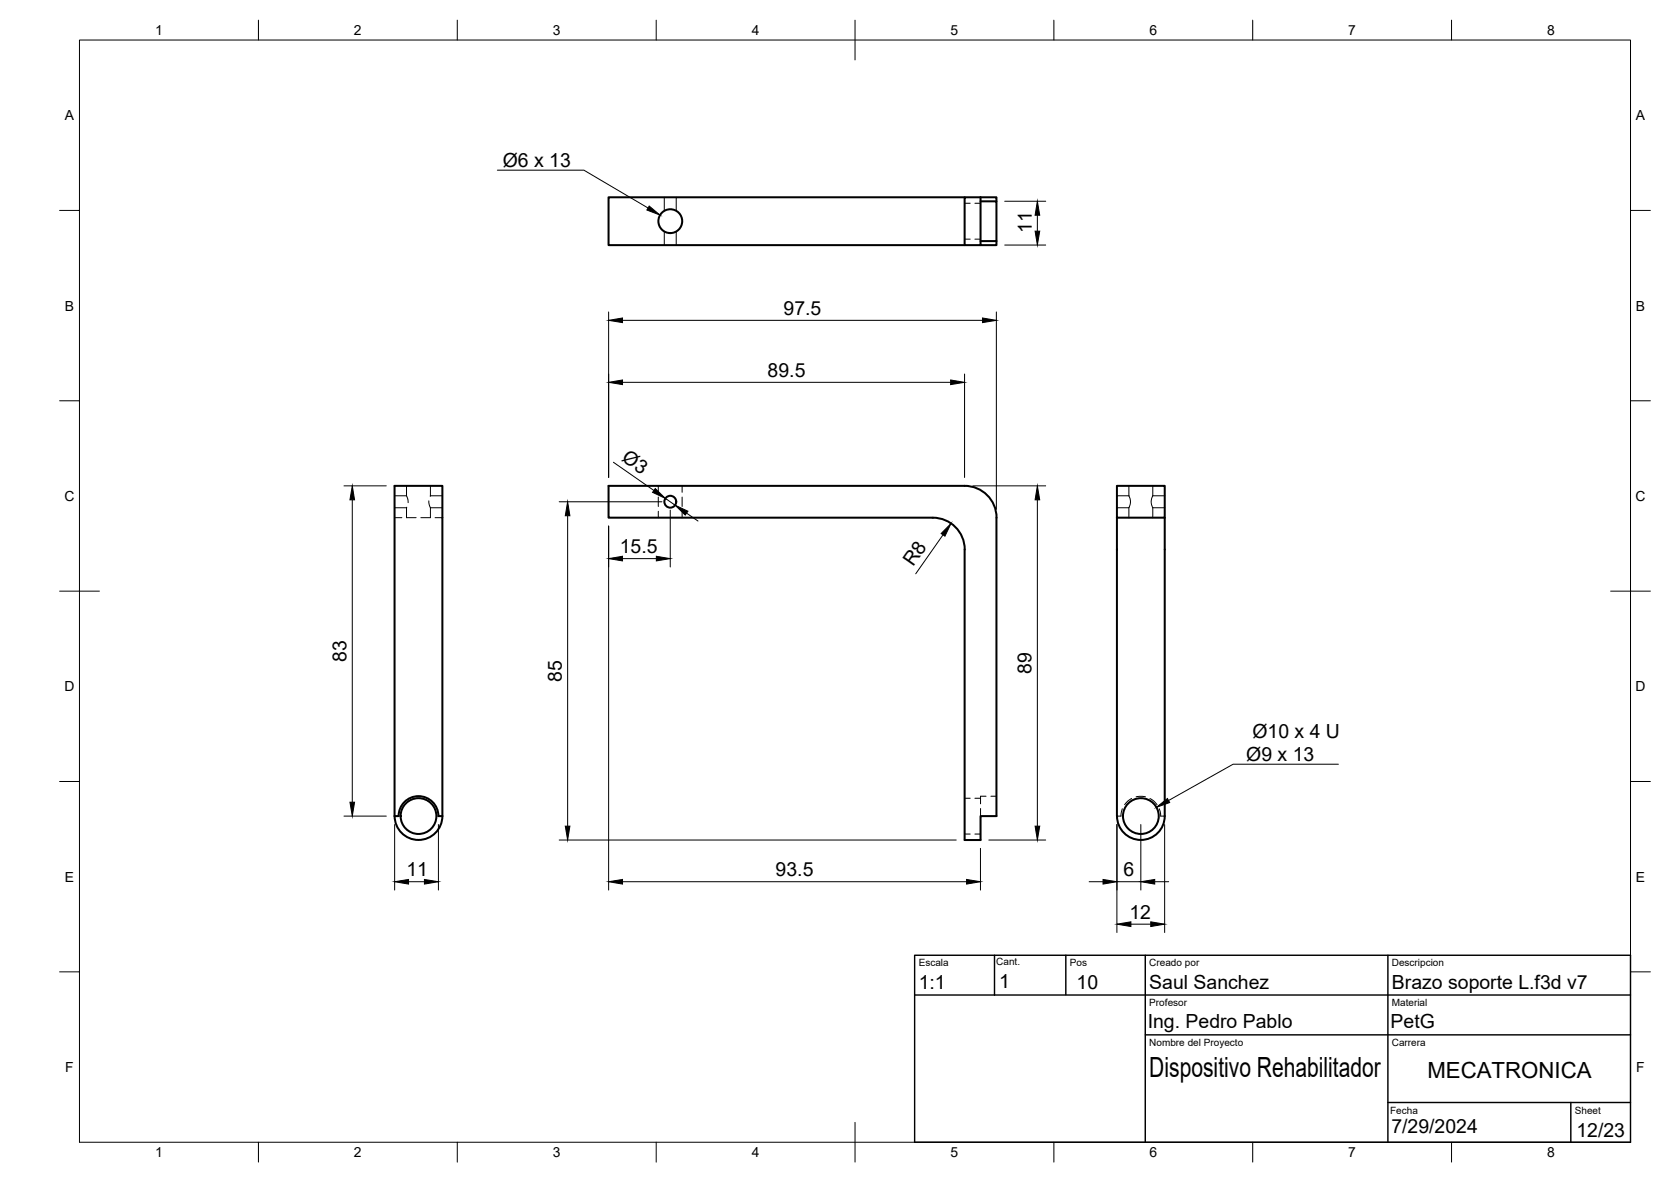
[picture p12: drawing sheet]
<svg xmlns="http://www.w3.org/2000/svg" width="420mm" height="297mm" viewBox="0 0 420 297" stroke-linecap="round" stroke-linejoin="round" font-family="sans-serif">
<!-- layer: Visible -->
<g fill="none" stroke="#000" stroke-width=".51">
<path d="M242.5 49.6h-89.5v12h89.5M246.5 50.6h4v10h-4M246.5 49.6h4v1M246.5 49.6v12h4v-1M246.5 49.6h-4v12h4M250.6 130.1a8 8 0 0 0-8.1-8h-89.5v8h81.6a8 8 0 0 1 7.9 8v73h4v-6h4v-75M280.8 122.1h12.1v8h-12.1zM280.8 130.1v75M292.9 130.1v75M99.2 205.1a6 6 0 0 0 6 6 6 6 0 0 0 6-6M100.2 205.1h-1v-83h12v83h-1M100.2 205.1a5 5 0 0 1 5-5 5 5 0 0 1 5 5"/>
<path d="M280.9 205.1a6 6 0 0 0 6 6 6 6 0 0 0 6-6"/>
<circle cx="168.5" cy="55.6" r="3"/>
<circle cx="168.5" cy="126.1" r="1.49"/>
<circle cx="105.2" cy="205.1" r="4.5"/>
<circle cx="286.9" cy="205.1" r="4.5"/>
</g>
<!-- layer: Hidden -->
<g fill="none" stroke="#000" stroke-width=".25">
<path d="M167 49.6v3.4M167 58.2v3.4M170 49.6v3.4M170 58.2v3.4M242.5 51.1h1.4M245.1 51.1h1.4M242.5 60.1h1.4M245.1 60.1h1.4M99.2 127.6h3M99.2 124.6h3M99.2 130.1h1.8M102.2 124.6l.3 .8 .1 .9"/>
<path d="M102.2 127.6v2.5h2.4M102.2 122.1v2.5M102.3 127.5l-.1 .1M105.8 130.1h2.4M107.8 125.9l.1 .9 .3 .8M108.2 124.6v.1M108.2 127.6h3M108.2 124.6h3M108.2 122.1v2.5M108.2 127.6v2.5M109.4 130.1h1.8M165.5 122.1v1.6"/>
<path d="M165.5 124.9v2.4M165.5 128.5v1.6M171.5 122.1v1.6M171.5 124.9v2.4M171.5 128.5v1.6M280.8 127.6h3M280.8 124.6h3M283.8 124.6l.4 1.3v.9l-.4 .8M283.8 122.1v2.5M283.8 127.6v2.5M289.9 124.6l-.4 1.3v.9l.4 .8M289.9 122.1v2.5"/>
<path d="M289.9 127.6v2.5M289.9 127.6h3M289.9 124.6h3M242.5 209.6h1.4M242.5 200.6h1.4M245.1 209.6h1.4M245.1 200.6h1.4M246.5 203.2v1.9M247.9 200.1h-1.4v1.9M249.2 200.1h1.3M282.2 203.2l-.3 1.9h-1.1M284.5 200.7l-.8 .5-.9 1"/>
<path d="M285.7 200.2l.8-.1 1.5 .1M289.1 200.7l.9 .5 .9 1M291.5 203.2l.3 1.9h1.1"/>
</g>
<!-- layer: BORDER -->
<g fill="none" stroke="#000" stroke-width=".25">
<path d="M20 10.1h390v276.9h-390zM65 5.1v5M115 5.1v5M165 5.1v5M215 5.1v10M265 5.1v5M315 5.1v5M365 5.1v5M15 52.9h5M410 52.9h5M15 100.7h5M410 100.7h5"/>
<path d="M15 148.6h10M405 148.6h10M15 196.4h5M410 196.4h5M15 244.2h5M410 244.2h5M65 287v5M115 287v5M165 287v5M215 282.1v9.9M265 287v5M315 287v5"/>
<path d="M365 287v5"/>
</g>
<!-- layer: Hole Notes -->
<path d="M163.2 51.8l2.7 2.2-3.3-1.2zM290.8 202.9l2.7-2.2 .6 1z" fill="#000" stroke="#000" stroke-width=".25"/>
<path d="M125.1 42.8h21.7l16.1 9.5M336.5 192.1h-26.5l-16.2 9.1" fill="none" stroke="#000" stroke-width=".25"/>
<!-- layer: FD_Dimensions -->
<g fill="none" stroke="#000" stroke-width=".25">
<path d="M252.6 50.6h10.3M260.8 54.1v4M153 78.4v41.6M250.5 78.4v49.6M252.6 61.6h10.3M156.5 80.5h90.5M156.5 96.1h82.5M242.5 94v26M154.2 116.2l10.2 7.1M86.5 122.1h10.6M88.6 125.6v76M140.6 126.1h25.8"/>
<path d="M142.7 129.6v78M153 132.2v91.5M167.3 125.3l2.5 1.7M168.5 128.2v14.3M172.6 129l2.9 1.9M237.1 134.4l-6.8 9.8M244.6 122.1h18.3M260.8 125.6v82M156.5 140.4h8.5M86.5 205.1h10.6M99.2 207.2v16.5M110.2 207.2v16.5"/>
<path d="M140.6 211.1h99.8M246.5 213.2v10.5M248.6 211.1h14.3M280.8 207.2v27.1M286.9 207.2v16.5M292.8 207.2v27.1M102.7 221.6h4M156.5 221.6h86.5M273.9 221.6h3.4M280.8 221.6h6.1M284.4 232.2h4.9M290.3 221.6h3.6"/>
</g>
<g fill="#000" stroke="#000" stroke-width=".25">
<path d="M260.3 58.1h1.1l-.6 3.5zM260.8 50.6l.6 3.5h-1.1zM153 80.5l3.5-.6v1.2zM247 79.9l3.5 .6-3.5 .6zM153 96.1l3.5-.6v1.2zM239 95.5l3.5 .6-3.5 .6zM88.6 122.1l.6 3.5h-1.2zM142.7 126.1l.6 3.5h-1.2zM153 140.4l3.5-.6v1.2zM164.8 122.8l2.5 2.5-3.2-1.6zM165 139.8l3.5 .6-3.5 .6zM169.8 127l3.2 1.5-.7 .9z"/>
<path d="M239.1 131.6l-1.5 3.2-1-.7zM260.8 122.1l.6 3.5h-1.1zM88 201.6h1.2l-.6 3.5zM142.1 207.6h1.2l-.6 3.5zM260.3 207.6h1.1l-.6 3.5zM99.2 221.6l3.5-.6v1.2zM106.7 221l3.5 .6-3.5 .6zM153 221.6l3.5-.6v1.2zM243 221l3.5 .6-3.5 .6zM277.3 221l3.5 .6-3.5 .6zM280.8 232.2l3.6-.5v1.1zM289.3 231.7l3.5 .5-3.5 .6z"/>
<path d="M286.9 221.6l3.4-.6v1.2z"/>
</g>
<!-- layer: TITLEBLOCK -->
<path d="M230 240.1h180v46.9h-180zM230 250h180M250.1 240.1v10M268 240.1v9.9M288 240.1v46.9M349 240.1v46.9M288 260.1h122M349 277.1h61M395 277.1v9.9" fill="none" stroke="#000" stroke-width=".36"/>
<text font-size="7" x="289" y="270.6">Dispositivo Rehabilitador</text>
<text font-size="5.6" x="358.9" y="270.9">MECATRONICA</text>
<g font-size="4.9">
<text x="126.4" y="42.1">Ø6 x 13</text>
<text x="259.4" y="58.6" transform="rotate(-90 259.4 58.6)">11</text>
<text x="197" y="79">97.5</text>
<text x="193" y="94.6">89.5</text>
<text x="156.1" y="115.6" transform="rotate(35 156.1 115.6)">Ø3</text>
<text x="155.9" y="138.9">15.5</text>
<text x="229.6" y="142.5" transform="rotate(-55 229.6 142.5)">R8</text>
<text x="87.1" y="166.3" transform="rotate(-90 87.1 166.3)">83</text>
<text x="141.3" y="171.3" transform="rotate(-90 141.3 171.3)">85</text>
<text x="259.4" y="169.3" transform="rotate(-90 259.4 169.3)">89</text>
<text x="314.9" y="185.4">Ø10 x 4 U</text>
<text x="313.4" y="191.4">Ø9 x 13</text>
<text x="102.2" y="220.2">11</text>
<text x="195" y="220.1">93.5</text>
<text x="282.5" y="220.1">6</text>
<text x="284" y="230.9">12</text>
<text x="231" y="248.5">1:1</text>
<text x="251.2" y="248.2">1</text>
<text x="270.7" y="248.4">10</text>
<text x="289" y="248.5">Saul Sanchez</text>
<text x="350" y="248.5">Brazo soporte L.f3d v7</text>
<text x="288.6" y="258.3">Ing. Pedro Pablo</text>
<text x="349.7" y="258.4">PetG</text>
<text x="349.8" y="284.8">7/29/2024</text>
<text x="396.4" y="285.7">12/23</text>
</g>
<g font-size="3.5">
<text x="39" y="8.8">1</text>
<text x="89" y="8.8">2</text>
<text x="139" y="8.8">3</text>
<text x="189" y="8.8">4</text>
<text x="239" y="8.8">5</text>
<text x="289" y="8.8">6</text>
<text x="339" y="8.8">7</text>
<text x="389" y="8.8">8</text>
<text x="16.3" y="30.2">A</text>
<text x="411.3" y="30.2">A</text>
<text x="16.3" y="78">B</text>
<text x="411.3" y="78">B</text>
<text x="16.2" y="125.9">C</text>
<text x="411.2" y="125.9">C</text>
<text x="16.2" y="173.7">D</text>
<text x="411.2" y="173.7">D</text>
<text x="16.3" y="221.6">E</text>
<text x="411.3" y="221.6">E</text>
<text x="16.4" y="269.4">F</text>
<text x="411.4" y="269.4">F</text>
<text x="39" y="290.8">1</text>
<text x="89" y="290.8">2</text>
<text x="139" y="290.8">3</text>
<text x="189" y="290.8">4</text>
<text x="239" y="290.8">5</text>
<text x="289" y="290.8">6</text>
<text x="339" y="290.8">7</text>
<text x="389" y="290.8">8</text>
</g>
<g font-size="2.5">
<text x="231" y="242.9">Escala</text>
<text x="250.5" y="242.5">Cant.</text>
<text x="269" y="242.9">Pos</text>
<text x="289" y="242.9">Creado por</text>
<text x="350" y="242.9">Descripcion</text>
<text x="289" y="252.8">Profesor</text>
<text x="350" y="252.8">Material</text>
<text x="289" y="262.9">Nombre del Proyecto</text>
<text x="350" y="262.9">Carrera</text>
<text x="349.5" y="280">Fecha</text>
<text x="396" y="279.9">Sheet</text>
</g>
</svg>
